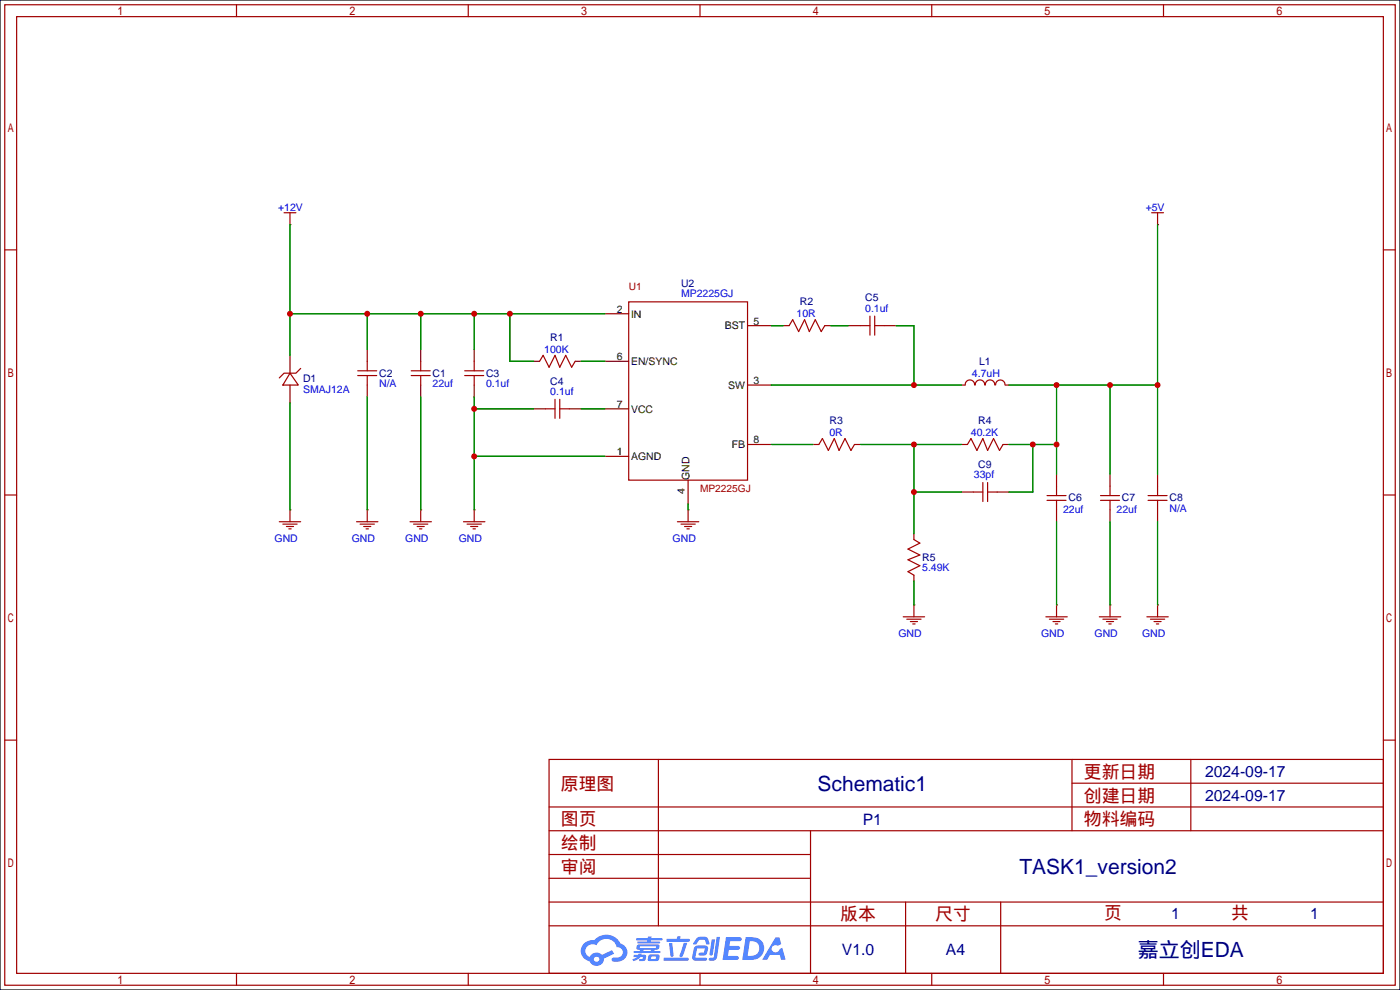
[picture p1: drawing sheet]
<svg xmlns="http://www.w3.org/2000/svg" width="299mm" height="212mm" viewBox="0 0 299 212" stroke-linecap="round" stroke-linejoin="round" font-family="sans-serif">
<path d="M0 0h299.2v211.6h-299.2z" fill="#fff" stroke="#000" stroke-width=".25"/>
<g fill="none" stroke="#a10000" stroke-width=".25">
<path d="M1 1h297.2v209.6h-297.2zM3.6 3.6h292.1v204.4h-292.1zM50.5 1v2.6M100.1 1v2.6M149.6 1v2.6M199.1 1v2.6M248.7 1v2.6M1 53.4h2.6M295.7 53.4h2.5M1 105.8h2.6M295.7 105.8h2.5M1 158.2h2.6"/>
<path d="M295.7 158.2h2.5M117.3 162.3h178.4v45.7h-178.4zM117.3 177.5h178.4M117.3 172.5h178.4M140.7 162.3v35.6M173.2 177.5v30.5M229.1 162.3v15.2M229.1 167.4h66.6M254.5 162.3v15.2M117.3 182.6h55.9M117.3 197.9h178.4M117.3 192.8h178.4"/>
<path d="M117.3 187.7h55.9M193.5 192.8v15.2M213.9 192.8v15.2M50.5 208v2.6M100.1 208v2.6M149.6 208v2.6M199.1 208v2.6M248.7 208v2.6"/>
</g>
<g fill="#5487ff">
<path d="M155.2 200.3h2.6a.48 .48 0 0 1 .7 .4 .48 .48 0 0 1-.6 .4h-1.8l-.2 1.1h1.9a.43 .43 0 0 1 .4 .4 .43 .43 0 0 1-.5 .4h-1.9l-.2 1.3h1.7a.45 .45 0 0 1 .5 .2 .45 .45 0 0 1-.1 .6h-3.3z"/>
<path d="M165.7 200.3h.9l.4 1.5-.8 .3a.84 .84 0 0 0-1.2 .3 .84 .84 0 0 0 .4 1.1 .84 .84 0 0 0 1.1-.4l.1-.2 .6-.3 .7 2.5h-1l-.2-1h-2.1l-.6 1h-1.1z"/>
<path d="M152.1 200.8h.7l-.5 3.1a.36 .36 0 0 1-.3 .3 .36 .36 0 0 1-.4-.3z"/>
<path d="M153.2 200.2h.7l-.6 4.3a1.13 1.13 0 0 1-1.8 .6l.2-.4h.7l.2-.2z"/>
<path d="M148.9 200.6l.6-.4h1a.77 .77 0 0 1 .9 .5l.3 1-.2 .2h-.5l-.3-.9-.2-.2-1 .1-.7 1-.6-.1-.1-.2z"/>
<path d="M148.4 202.4l.6-.3h1.7a.81 .81 0 0 1 .7 .5 .81 .81 0 0 1-.2 .8 .81 .81 0 0 1-.9 .8h-.7a.32 .32 0 0 1-.3-.3 .32 .32 0 0 1 .4-.3h.7l.2-.9-1.6 .1-.4 1.8 2.2 .1a.32 .32 0 0 1 .3 .4 .32 .32 0 0 1-.4 .2h-2.2l-.5-.3-.1-.5z"/>
<path d="M141.9 204.7h5a.33 .33 0 0 1 .3 .3 .33 .33 0 0 1-.3 .3h-4.9l-.2-.1z"/>
<path d="M146.1 201.5h.8l-.7 2a.98 .98 0 0 1-.7 1.1l-.3-.3z"/>
<path d="M143 201.6h.7l.3 2.5a.34 .34 0 0 1-.3 .4 .34 .34 0 0 1-.4-.3z"/>
<path d="M142.5 200.7h2.1l.3-.6h.6l-.1 .6h1.7a.32 .32 0 0 1 .4 .3 .32 .32 0 0 1-.4 .3h-4.5l-.2-.2z"/>
<path d="M135.5 204.1h.9l.1-.3h.6v.3h.8a.82 .82 0 0 1-.5 1.3h-.8v-.4l.7-.1 .1-.3a.68 .68 0 0 0-1 .4l-1.1 .4-.1-.4 .9-.5h-.7z"/>
<path d="M136 200.5h2.4l.1-.3h.7v.3h2.2l.2 .3-.2 .2h-2.3v.2h1.8l.2 .3-.2 .1h-4.5l-.1-.4h2l.1-.2h-2.3l-.1-.2z"/>
<path d="M159.4 200.3l-.8 4.9h1.7a2.5 2.5 0 0 0 3-2.5 2.5 2.5 0 0 0-3.1-2.4zM160.3 201.1a1.61 1.61 0 0 1 2 1.5 1.61 1.61 0 0 1-1.8 1.7h-.7z"/>
<path d="M136.2 202a.55 .55 0 0 0-.2 .8 .55 .55 0 0 0 .7 .2l.1 .3h-1.3v.3l5.4 .1 .3-.2-.2-.2h-1.2l.2-.3a.7 .7 0 0 0 .8-.3 .7 .7 0 0 0 0-.8l-4.2-.1zM136.8 202.3l3.3-.1 .1 .1-.2 .3h-3.2zM137.5 203h1.7l-.2 .3h-1.4z"/>
<path d="M138.6 204.2a1.05 1.05 0 0 0 0 1.2 2.91 2.91 0 0 0 2.2-.2 .98 .98 0 0 0 0-1.2h-1.6zM139.2 204.5l.9-.1 .1 .4-.2 .2-.8-.1z"/>
<path d="M124.9 201.6a2.23 2.23 0 0 0-.7 2.3 2.23 2.23 0 0 0 1.8 1.6 1.58 1.58 0 0 0 1.8 .9 1.58 1.58 0 0 0 1.3-1.5l2.2-1.1-.5-.7-2.1 1a1.65 1.65 0 0 0-2.7 .4 1.45 1.45 0 0 1-.8-1.9 1.45 1.45 0 0 1 2-.7l.3 .1a2.3 2.3 0 0 1 2.3-1.3 2.3 2.3 0 0 1 2 1.7 1.12 1.12 0 0 1 1.3 1 1.12 1.12 0 0 1-1.1 1.2h-.7a.45 .45 0 0 0-.6 .4 .45 .45 0 0 0 .5 .5 2.21 2.21 0 0 0 2.2-.5 2.21 2.21 0 0 0 .5-2.3 2.13 2.13 0 0 0-1.3-1.1 3.3 3.3 0 0 0-5.6-.7l-1.1 .1zM127 205a.57 .57 0 0 1 1.1 0 .57 .57 0 0 1-1.1 0z"/>
</g>
<g fill="none" stroke="#a10000" stroke-width=".25">
<path d="M60.7 45.5h2.5M62 45.5v2.5M246.1 45.5h2.6M247.4 45.5v2.5M62 79.8l1.8 2.5h-3.3zM64.3 78.7l-1.1 1.1h-2.5l-1 1M76.5 79.2h4M78.5 77.2v2M87.9 79.2h4M89.9 77.2v2M99.3 79.2h4.1M101.3 77.2v2"/>
<path d="M115.3 77.2l.8-1.3 1.2 2.6 1.3-2.6 1 2.6 1.3-2.6 1.3 2.6 .7-1.3M134.4 64.5h25.4v38.1h-25.4zM168.7 69.6l.7-1.3 1.3 2.6 1.3-2.6 1 2.6 1.2-2.6 1.3 2.6 .8-1.3M183.9 69.6h2M185.9 67.6v4M186.9 69.6h2.1M186.9 67.6v4M76.5 80.3h4M78.5 80.3v2M87.9 80.3h4M89.9 80.3v2M99.3 80.3h4.1"/>
<path d="M101.3 80.3v2M116.6 87.4h2M118.6 85.3v4.1M119.6 87.4h2.1M119.6 85.3v4.1M175 95l.8-1.3 1.2 2.6 1.3-2.6 1 2.6 1.3-2.6 1.3 2.6 .7-1.3M206.3 82.3a1.01 1.01 0 0 1 1-1.1 1.01 1.01 0 0 1 1 1.1M206.8 95l.7-1.3 1.3 2.6 1.3-2.6 1 2.6 1.2-2.6 1.3 2.6 .8-1.3M208.4 82.3a1.01 1.01 0 0 1 1-1.1 1.01 1.01 0 0 1 1.1 1.1M210.6 82.3a1.01 1.01 0 0 1 1-1.1 1.01 1.01 0 0 1 1 1.1M212.8 82.3a1.01 1.01 0 0 1 1-1.1 1.01 1.01 0 0 1 1 1.1M59.7 111.5h4.6"/>
<path d="M60.5 112h3M61.2 112.5h1.5M61.7 113h.5M62 109v2.5M76.2 111.5h4.6M77 112h3M77.7 112.5h1.5M78.2 113h.5M78.5 109v2.5M87.6 111.5h4.6M88.4 112h3M89.2 112.5h1.5"/>
<path d="M89.7 113h.5M89.9 109v2.5M99.1 111.5h4.5M99.8 112h3.1M100.6 112.5h1.5M101.1 113h.5M101.3 109v2.5M144.8 111.5h4.6M145.5 112h3.1M146.3 112.5h1.5M146.8 113h.5M147.1 109v2.5"/>
<path d="M195.3 115.3l1.3 .8-2.5 1.2 2.5 1.3-2.5 1 2.5 1.3-2.5 1.3 1.2 .7M208 105.2h2.1M210.1 103.1v4.1M211.1 105.2h2M211.1 103.1v4.1M223.8 106.9h4M223.8 105.9h4M225.8 103.9v2M225.8 106.9v2.1M235.2 106.9h4.1M235.2 105.9h4.1M237.2 103.9v2"/>
<path d="M237.2 106.9v2.1M245.4 106.9h4M245.4 105.9h4M247.4 103.9v2M247.4 106.9v2.1M193 131.8h4.6M193.8 132.3h3M194.6 132.8h1.5M195.1 133.4h.5M195.3 129.3v2.5M223.5 131.8h4.6M224.3 132.3h3"/>
<path d="M225 132.8h1.6M225.6 133.4h.5M225.8 129.3v2.5M234.9 131.8h4.6M235.7 132.3h3.1M236.5 132.8h1.5M237 133.4h.5M237.2 129.3v2.5M245.1 131.8h4.6M245.9 132.3h3M246.6 132.8h1.6M247.1 133.4h.5"/>
<path d="M247.4 129.3v2.5"/>
</g>
<g fill="none" stroke="#870000" stroke-width=".25">
<path d="M62 48h.1M247.4 48h.1M62 75.9v3.9M78.5 74.7v2.5M89.9 74.7v2.5M101.3 74.7v2.5M114 77.2h1.3M122.9 77.2h1.3M129.3 77.2h5.1M129.3 67.1h5.1M159.8 69.6h5M167.4 69.6h1.3"/>
<path d="M176.3 69.6h1.2M181.4 69.6h2.5M189 69.6h2.5M62 82.3v3.8M78.5 82.3v2.5M89.9 82.3v2.5M101.3 82.3v2.5M114 87.4h2.6M121.7 87.4h2.5M129.3 87.4h5.1M129.3 97.5h5.1M159.8 82.3h5"/>
<path d="M159.8 95h5M173.7 95h1.3M182.6 95h1.3M205.5 82.3h.7M205.5 95h1.3M214.4 95h1.2M214.9 82.3h.7M62 109h.1M78.5 109h.1M89.9 109h.1M101.3 109h.1M147.1 109h.1"/>
<path d="M147.1 102.6v5.1M195.3 114v1.3M205.5 105.2h2.5M213.1 105.2h2.5M225.8 101.3v2.6M225.8 109v2.5M237.2 101.3v2.6M237.2 109v2.5M247.4 101.3v2.6M247.4 109v2.5M195.3 129.3h.1M195.3 122.9v1.3"/>
<path d="M225.8 129.3h.1M237.2 129.3h.1M247.4 129.3h.1"/>
</g>
<g fill="none" stroke="#008700" stroke-width=".25">
<path d="M62 48v27.9M247.4 48v53.3M62 67.1h67.3M78.5 67.1v7.6M89.9 67.1v7.6M101.3 67.1v7.6M109 67.1v10.1h5M124.2 77.2h5.1M164.8 69.6h2.6M177.5 69.6h3.9M191.5 69.6h3.8v12.7M62 86.1v22.9"/>
<path d="M78.5 84.8v24.2M89.9 84.8v24.2M101.3 84.8v24.2M101.3 87.4h12.7M101.3 97.5h28M124.2 87.4h5.1M164.8 82.3h40.7M164.8 95h8.9M183.9 95h21.6M195.3 95v19M215.6 82.3h31.8M215.6 95h10.2"/>
<path d="M220.7 95v10.2h-5.1M225.8 82.3v19M237.2 82.3v19M147.1 107.7v1.3M195.3 105.2h10.2M225.8 111.5v17.8M237.2 111.5v17.8M247.4 111.5v17.8M195.3 124.2v5.1"/>
</g>
<g fill="#c00">
<circle cx="109" cy="67.1" r=".63"/>
<circle cx="101.3" cy="67.1" r=".63"/>
<circle cx="89.9" cy="67.1" r=".63"/>
<circle cx="78.5" cy="67.1" r=".63"/>
<circle cx="62" cy="67.1" r=".63"/>
<circle cx="101.3" cy="97.5" r=".63"/>
<circle cx="101.3" cy="87.4" r=".63"/>
<circle cx="195.3" cy="82.3" r=".63"/>
<circle cx="225.8" cy="95" r=".63"/>
<circle cx="225.8" cy="82.3" r=".63"/>
<circle cx="237.2" cy="82.3" r=".63"/>
<circle cx="247.4" cy="82.3" r=".63"/>
<circle cx="220.7" cy="95" r=".63"/>
<circle cx="195.3" cy="105.2" r=".63"/>
<circle cx="195.3" cy="95" r=".63"/>
</g>
<g font-size="4.5" fill="#000080">
<text x="174.7" y="169">Schematic1</text>
<text x="217.9" y="186.8">TASK1_version2</text>
<text x="243.2" y="204.6">嘉立创EDA</text>
</g>
<g font-size="3.8" fill="#a00000">
<text x="231.6" y="166.2">更新日期</text>
<text x="119.9" y="168.8">原理图</text>
<text x="231.6" y="171.3">创建日期</text>
<text x="119.9" y="176.4">图页</text>
<text x="231.6" y="176.4">物料编码</text>
<text x="119.9" y="181.5">绘制</text>
<text x="119.9" y="186.6">审阅</text>
<text x="179.6" y="196.7">版本</text>
<text x="199.9" y="196.7">尺寸</text>
<text x="236" y="196.5">页</text>
<text x="263.1" y="196.5">共</text>
</g>
<g font-size="3.4" fill="#000080">
<text x="257.6" y="166.1">2024-09-17</text>
<text x="257.6" y="171.2">2024-09-17</text>
<text x="184.4" y="176.2">P1</text>
<text x="250.3" y="196.3">1</text>
<text x="280" y="196.3">1</text>
<text x="179.9" y="204.2">V1.0</text>
<text x="202.2" y="204.2">A4</text>
</g>
<g font-size="2.2" fill="#00f">
<text x="59.4" y="45.1">+12V</text>
<text x="244.9" y="45.1">+5V</text>
<text x="145.5" y="63.6">MP2225GJ</text>
<text x="170.3" y="67.8">10R</text>
<text x="184.9" y="66.7">0.1uf</text>
<text x="116.3" y="75.4">100K</text>
<text x="81" y="82.8">N/A</text>
<text x="92.5" y="82.8">22uf</text>
<text x="103.9" y="82.8">0.1uf</text>
<text x="207.7" y="80.5">4.7uH</text>
<text x="64.8" y="84.1">SMAJ12A</text>
<text x="117.6" y="84.5">0.1uf</text>
<text x="177.3" y="93.2">0R</text>
<text x="207.5" y="93.2">40.2K</text>
<text x="208.1" y="102.1">33pf</text>
<text x="227.2" y="109.7">22uf</text>
<text x="238.6" y="109.7">22uf</text>
<text x="249.9" y="109.4">N/A</text>
<text x="58.7" y="115.7">GND</text>
<text x="75.2" y="115.7">GND</text>
<text x="86.6" y="115.7">GND</text>
<text x="98" y="115.7">GND</text>
<text x="143.8" y="115.7">GND</text>
<text x="197.1" y="122.1">5.49K</text>
<text x="192" y="136.1">GND</text>
<text x="222.5" y="136.1">GND</text>
<text x="233.9" y="136.1">GND</text>
<text x="244.1" y="136.1">GND</text>
</g>
<g font-size="2.2" fill="#a00000">
<text x="134.4" y="61.9">U1</text>
<text x="149.6" y="105.1">MP2225GJ</text>
</g>
<g font-size="2.2" fill="#000080">
<text x="145.6" y="61.3">U2</text>
<text x="171" y="65.2">R2</text>
<text x="184.9" y="64.4">C5</text>
<text x="117.6" y="72.8">R1</text>
<text x="64.8" y="81.7">D1</text>
<text x="81" y="80.5">C2</text>
<text x="92.5" y="80.5">C1</text>
<text x="103.9" y="80.5">C3</text>
<text x="117.6" y="82.2">C4</text>
<text x="209.2" y="78">L1</text>
<text x="177.3" y="90.6">R3</text>
<text x="209.1" y="90.6">R4</text>
<text x="209.1" y="100">C9</text>
<text x="228.3" y="107.2">C6</text>
<text x="239.8" y="107.2">C7</text>
<text x="249.9" y="107.2">C8</text>
<text x="197.1" y="119.8">R5</text>
</g>
<g font-size="2.2">
<text x="131.9" y="66.8">2</text>
<text x="134.9" y="67.9">IN</text>
<text x="154.9" y="70.4">BST</text>
<text x="161" y="69.4">5</text>
<text x="131.9" y="77">6</text>
<text x="134.9" y="78">EN/SYNC</text>
<text x="155.6" y="83.1">SW</text>
<text x="161" y="82.1">3</text>
<text x="131.9" y="87.2">7</text>
<text x="134.9" y="88.2">VCC</text>
<text x="156.4" y="95.8">FB</text>
<text x="161" y="94.8">8</text>
<text x="131.9" y="97.3">1</text>
<text x="134.9" y="98.3">AGND</text>
<text x="146.4" y="105.6" transform="rotate(-90 146.4 105.6)">4</text>
<text x="147.4" y="102.6" transform="rotate(-90 147.4 102.6)">GND</text>
</g>
</svg>
